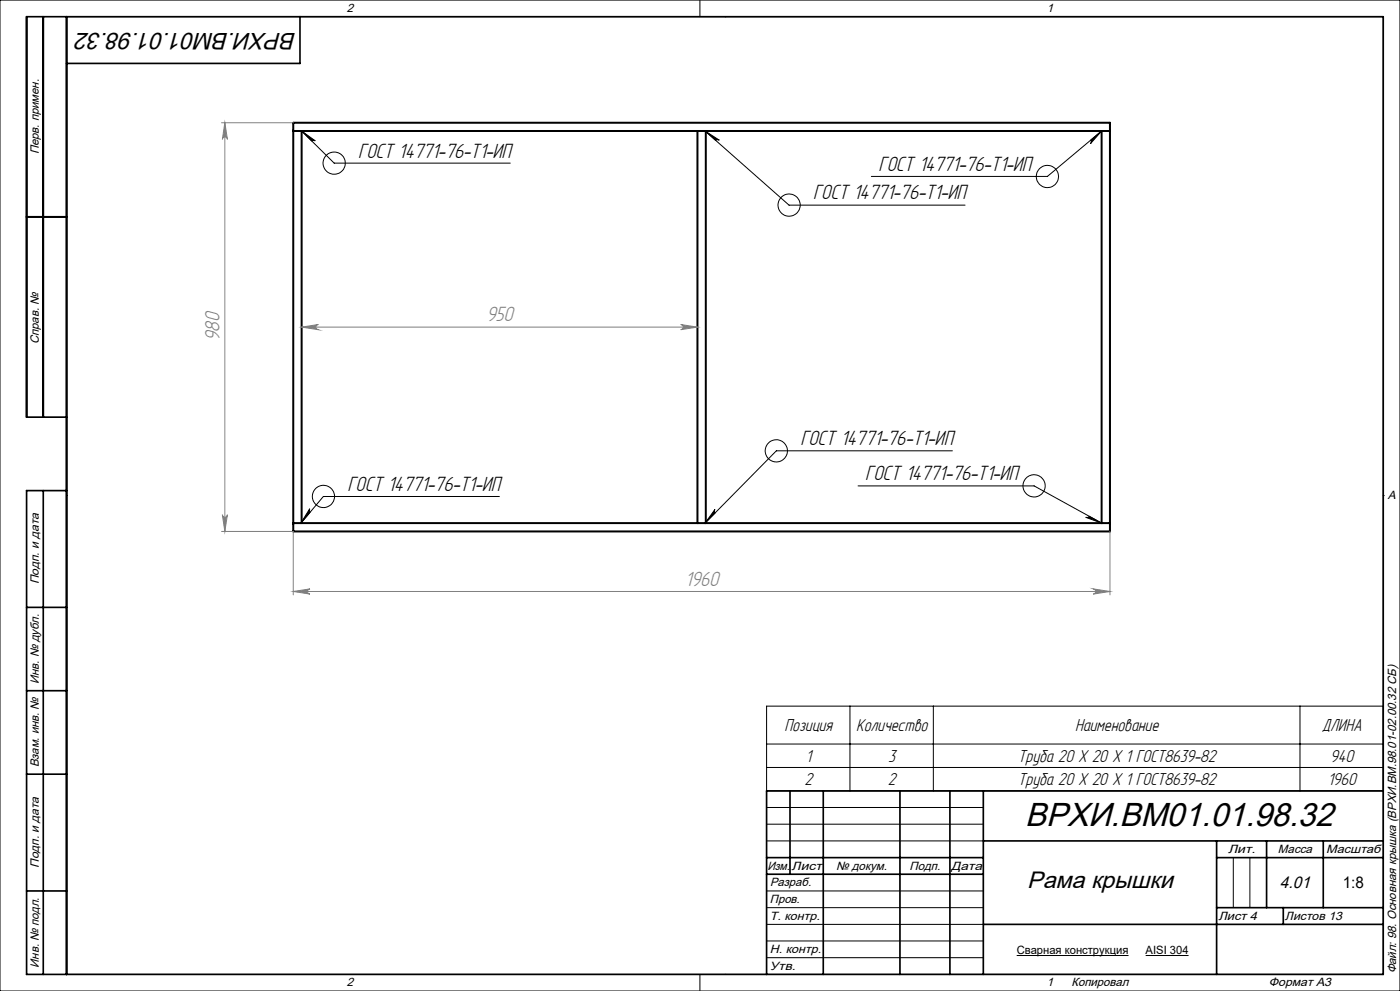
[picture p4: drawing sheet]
<svg xmlns="http://www.w3.org/2000/svg" width="420mm" height="297mm" viewBox="0 0 420 297" stroke-linecap="round" stroke-linejoin="round" font-family="sans-serif">
<g fill="none" stroke="#000" stroke-width=".6">
<path d="M88 39.3v-2.5h245v2.5M88 39.3h2.5M88 39.3v117.5M90.5 39.3h118.7M90.5 39.3v117.5M209.2 39.3h2.5M209.2 39.3v117.5M211.7 39.3v117.5M211.7 39.3h118.8M330.5 39.3h2.5M330.5 39.3v117.5M333 39.3v117.5"/>
<path d="M8 65h12M88 156.8v2.5h245v-2.5M88 156.8h2.5M90.5 156.8h118.7M209.2 156.8h2.5M211.7 156.8h118.8M330.5 156.8h2.5"/>
</g>
<g fill="none" stroke="#000" stroke-width=".3">
<path d="M0 0h420v297h-420zM20 5h395v287h-395zM210 0v5M217.5 5h.1M90.5 39.3l9.8 9.6h52.8M90.5 39.3l4.1 2.9-.7-.2-.4 .3zM211.5 39.3l25.2 22.2h52.8M211.5 39.3l4.3 2.7-.7-.1-.4 .2zM330.5 39.3l-16.3 13.6h-52.8M327.2 42l3.3-2.7-3.4 3.8 .3-.7zM285.7 135.1h-52.8l-21.4 21.7M20 148.5h.1"/>
<path d="M92.9 152.5l-.1 .4 .2 .6-2.7 3.3zM149.8 148.8h-52.8l-6.7 8M214.5 152.7l-.2 .4 .2 .6-3 3.1zM257.4 145.6h52.8l20.3 11.2M325.7 155h.7l.3-.3 3.8 2.1zM415 148.5h.1M255 211.6v25.4M280 211.6v25.4M390 211.6v25.4M415 211.6h-185v25.4h185M230 223h185M230 230h185"/>
<path d="M230 242h65M230 247h65M230 252h65M370 257v15M375 257v15M230 267h65M230 272h65M230 277h65M210 292v5M217.5 292h.1M230 282h65M230 287h65"/>
<path d="M305 286.4h33.6M343.7 286.4h12.9"/>
<circle cx="100.2" cy="48.9" r="3.3"/>
<circle cx="314.2" cy="52.9" r="3.3"/>
<circle cx="236.7" cy="61.5" r="3.3"/>
<circle cx="232.9" cy="135.1" r="3.3"/>
<circle cx="97" cy="148.8" r="3.3"/>
<circle cx="310.2" cy="145.6" r="3.3"/>
</g>
<path d="M66.5 36.8h21.5M67.5 36.8v122.5M67.5 36.8l.7 5a.76 .76 0 0 0-.7-.8 .76 .76 0 0 0-.8 .8zM90.5 98h118.7M90.5 98l5-.7a.78 .78 0 0 0-.8 .7 .78 .78 0 0 0 .8 .8zM204.2 97.3l5 .7-5 .8a.78 .78 0 0 0 .8-.8 .78 .78 0 0 0-.8-.7zM66.5 159.3h21.5v19M66.7 154.3a.76 .76 0 0 0 .8 .7 .76 .76 0 0 0 .7-.7l-.7 5zM333 159.3v19M88 177.3h245M88 177.3l5-.8a.78 .78 0 0 0-.8 .8 .78 .78 0 0 0 .8 .7zM328 176.5l5 .8-5 .7a.78 .78 0 0 0 .7-.7 .78 .78 0 0 0-.7-.8z" fill="none" stroke="#808080" stroke-width=".3"/>
<g fill="none" stroke="#000" stroke-width=".5">
<path d="M13 5v120M20 5v287M90 5v14h-70M8 65h12M20 125h-12v-120h407v287h-407v-145h12M13 147v145M8 182h12M8 207h12M8 232h12M237 237v25M247 237v55M270 237v55"/>
<path d="M285 237v55M295 237v55M415 237h-185v55M230 257h65M295 252h120M365 252v40M365 257h50M380 252v20M397 252v20M8 267h12M230 262h65M295 277h120"/>
<path d="M365 272h50M385 272v5"/>
</g>
<path d="M90.5 39.3l4.1 2.9-.7-.2-.4 .3zM92.9 152.5l-.1 .4 .2 .6-2.7 3.3zM325.7 155h.7l.3-.3 3.8 2.1zM327.2 42l3.3-2.7-3.4 3.8 .3-.7zM214.5 152.7l-.2 .4 .2 .6-3 3.1zM211.5 39.3l4.3 2.7-.7-.1-.4 .2z" fill="#000"/>
<g fill="#808080">
<path d="M90.5 98l5-.7a.78 .78 0 0 0-.8 .7 .78 .78 0 0 0 .8 .8zM204.2 97.3l5 .7-5 .8a.78 .78 0 0 0 .8-.8 .78 .78 0 0 0-.8-.7z"/>
<path d="M88 177.3l5-.8a.78 .78 0 0 0-.8 .8 .78 .78 0 0 0 .8 .7zM328 176.5l5 .8-5 .7a.78 .78 0 0 0 .7-.7 .78 .78 0 0 0-.7-.8z"/>
<path d="M66.7 154.3a.76 .76 0 0 0 .8 .7 .76 .76 0 0 0 .7-.7l-.7 5zM67.5 36.8l.7 5a.76 .76 0 0 0-.7-.8 .76 .76 0 0 0-.8 .8z"/>
</g>
<text font-size="10" x="307.5" y="247.6">ВРХИ.ВМ01.01.98.32</text>
<g font-size="7.1">
<text x="88.9" y="9.8" transform="rotate(-180 88.9 9.8)">ВРХИ.ВМ01.01.98.32</text>
<text x="308.1" y="266.1">Рама крышки</text>
</g>
<g font-size="6.9">
<text x="107.5" y="47.2">ГОСТ 14771-76-Т1-ИП</text>
<text x="263.6" y="51.2">ГОСТ 14771-76-Т1-ИП</text>
<text x="244" y="59.8">ГОСТ 14771-76-Т1-ИП</text>
<text x="240.1" y="133.4">ГОСТ 14771-76-Т1-ИП</text>
<text x="259.6" y="143.9">ГОСТ 14771-76-Т1-ИП</text>
<text x="104.3" y="147.1">ГОСТ 14771-76-Т1-ИП</text>
</g>
<g font-size="6.9" fill="#808080">
<text x="145.9" y="96.3">950</text>
<text x="65.8" y="102.1" transform="rotate(-90 65.8 102.1)">980</text>
<text x="205.5" y="175.6">1960</text>
</g>
<g font-size="5.8">
<text x="235.4" y="219.1">Позиция</text>
<text x="256.8" y="219.1">Количество</text>
<text x="322.5" y="219.1">Наименование</text>
<text x="396.5" y="219.1">ДЛИНА</text>
<text x="241.7" y="228.3">1</text>
<text x="266.5" y="228.3">3</text>
<text x="305.4" y="228.3">Труба 20 X 20 X 1 ГОСТ8639-82</text>
<text x="399.1" y="228.3">940</text>
<text x="241.4" y="235.3">2</text>
<text x="266.4" y="235.3">2</text>
<text x="305.4" y="235.3">Труба 20 X 20 X 1 ГОСТ8639-82</text>
<text x="398.3" y="235.3">1960</text>
</g>
<text font-size="5" x="384" y="266">4.01</text>
<text font-size="4.8" x="402.8" y="266">1:8</text>
<g font-size="3.6">
<text x="104" y="3.6">2</text>
<text x="314" y="3.6">1</text>
<text x="11.6" y="46.3" transform="rotate(-90 11.6 46.3)">Перв. примен.</text>
<text x="11.6" y="103.2" transform="rotate(-90 11.6 103.2)">Справ. №</text>
<text x="416.4" y="149.6">A</text>
<text x="11.6" y="175.1" transform="rotate(-90 11.6 175.1)">Подп. и дата</text>
<text x="11.6" y="205" transform="rotate(-90 11.6 205)">Инв. № дубл.</text>
<text x="11.6" y="230" transform="rotate(-90 11.6 230)">Взам. инв. №</text>
<text x="368.4" y="255.6">Лит.</text>
<text x="383.4" y="255.6">Масса</text>
<text x="397.8" y="255.6">Масштаб</text>
<text x="11.6" y="260.1" transform="rotate(-90 11.6 260.1)">Подп. и дата</text>
<text x="230.2" y="260.6">Изм.</text>
<text x="237.5" y="260.6">Лист</text>
<text x="250.9" y="260.6">№ докум.</text>
<text x="272.9" y="260.6">Подп.</text>
<text x="285.4" y="260.6">Дата</text>
<text x="231" y="265.6">Разраб.</text>
<text x="231" y="275.6">Т. контр.</text>
<text x="231" y="270.6">Пров.</text>
<text x="365.5" y="275.6">Лист 4</text>
<text x="385.5" y="275.6">Листов 13</text>
<text x="231" y="285.6">Н. контр.</text>
<text x="11.6" y="290" transform="rotate(-90 11.6 290)">Инв. № подл.</text>
<text x="231" y="290.6">Утв.</text>
<text x="418.9" y="291.8" transform="rotate(-90 418.9 291.8)">Файл: 98. Основная крышка (ВРХИ.ВМ.98.01-02.00.32 СБ)</text>
<text x="104" y="295.6">2</text>
<text x="314" y="295.6">1</text>
<text x="321.5" y="295.6">Копировал</text>
<text x="380.7" y="295.6">Формат А3</text>
</g>
<g font-size="3.4">
<text x="305" y="286">Сварная конструкция</text>
<text x="343.7" y="286">AISI 304</text>
</g>
</svg>
